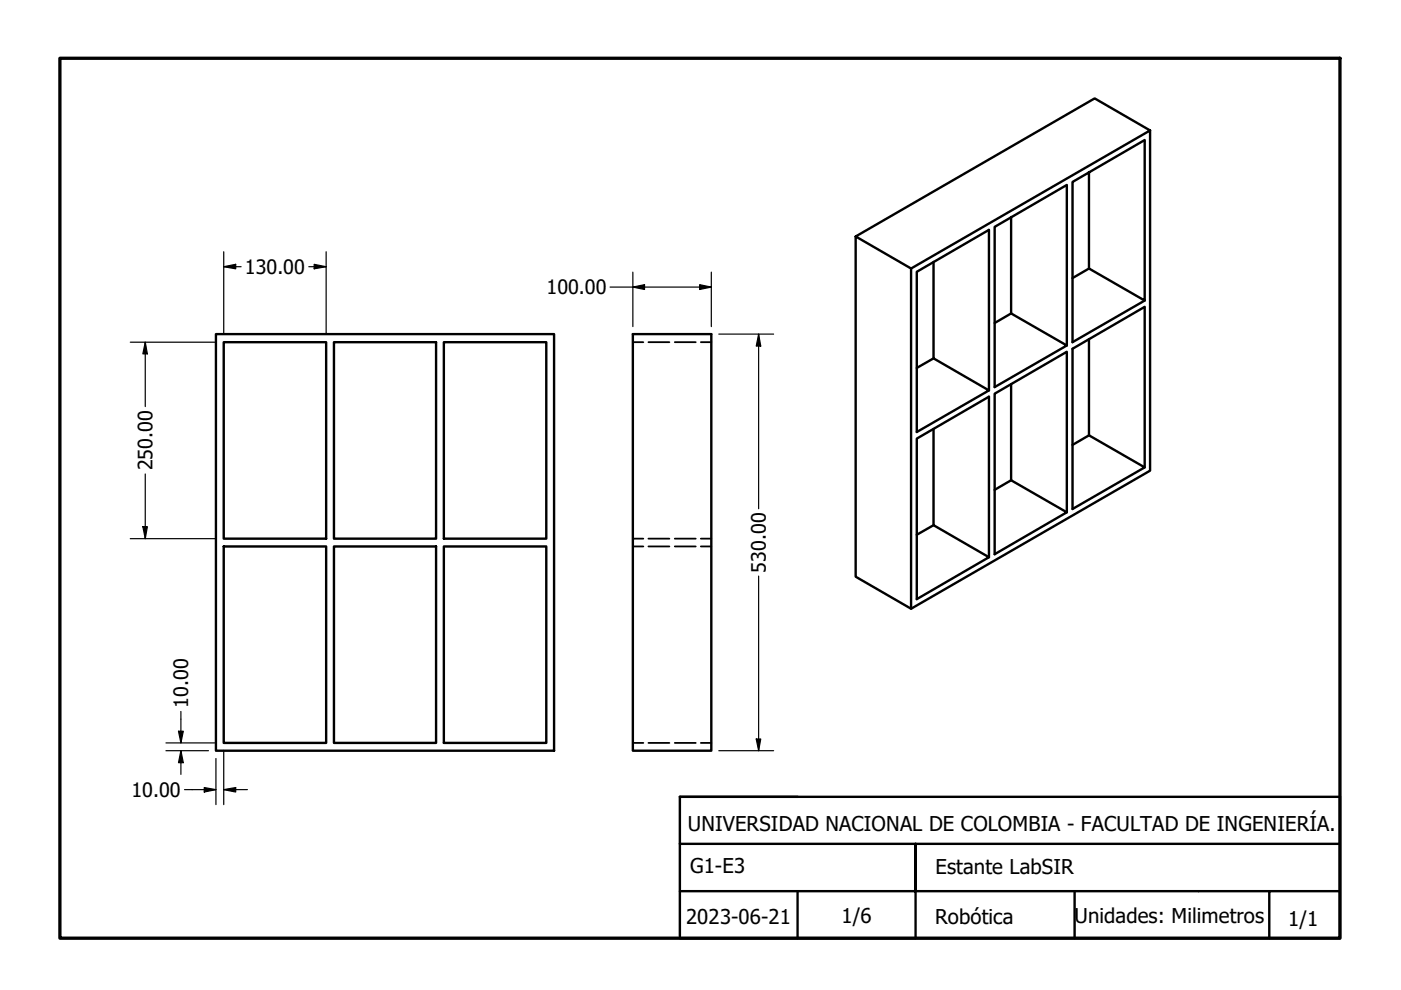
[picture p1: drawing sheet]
<svg xmlns="http://www.w3.org/2000/svg" width="297mm" height="210mm" viewBox="0 0 297 210" stroke-linecap="round" stroke-linejoin="round" font-family="sans-serif">
<!-- layer: Hidden (ANSI) -->
<g fill="none" stroke="#000" stroke-width=".38">
<path d="M134.2 72.6h2.2M137.5 72.6h4.4M143.1 72.6h4.4M148.6 72.6h2.2M134.2 115.9h2.2M134.2 114.2h2.2M137.5 115.9h4.4M137.5 114.2h4.4M143.1 115.9h4.4M143.1 114.2h4.4M148.6 115.9h2.2M148.6 114.2h2.2"/>
<path d="M134.2 157.5h2.2M137.5 157.5h4.4M143.1 157.5h4.4M148.6 157.5h2.2"/>
</g>
<!-- layer: Visible (ANSI) -->
<g fill="none" stroke="#000" stroke-width=".51">
<path d="M230.9 36.5v20.4l11.8 6.8v-34l-15.3 8.9v34l15.3-8.9M243.8 27.7l-11.7-6.8-50.7 29.2 11.8 6.8 50.6-29.2v72.1l-50.6 29.3-11.8-6.8v-72.2M193.2 56.9v72.2M197.9 55.5v20.5l11.8 6.8-15.3 8.8v-34l15.3-8.9v34.1M214.4 46v20.5l11.8 6.8-15.3 8.8v-34l15.3-8.9v34.1M230.9 56.9l-3.5 2.1M45.8 70.8h71.7v88.4h-71.7zM47.4 72.6h21.8v41.6h-21.8zM70.8 72.6h21.7v41.6h-21.7zM94.1 72.6h21.7v41.6h-21.7zM134.2 70.8h16.6v88.4h-16.6zM197.9 76l-3.5 2"/>
<path d="M214.4 66.5l-3.5 2M230.9 71.9v20.4l11.8 6.8-15.3 8.8v-34l15.3-8.8v34M197.9 91v20.4l11.8 6.7-15.3 8.9v-34l15.3-8.9v34M214.4 81.4v20.4l11.8 6.8-15.3 8.9v-34l15.3-8.9v34M230.9 92.3l-3.5 2M47.4 115.9h21.8v41.6h-21.8zM70.8 115.9h21.7v41.6h-21.7zM94.1 115.9h21.7v41.6h-21.7zM197.9 111.4l-3.5 2M214.4 101.8l-3.5 2.1"/>
</g>
<!-- layer: Title (ANSI)-1 -->
<path d="M144.1 178.9v20h25M144.1 178.9h140M169.1 168.9h-25v10M144.1 188.9h50v-10v20h-25v-10M194.1 188.9h75M227.8 188.9v10M284.1 188.9h-15v10" fill="none" stroke="#000" stroke-width=".51"/>
<!-- layer: Title (ANSI) -->
<path d="M144.1 168.9h140v30h-140" fill="none" stroke="#000" stroke-width=".51"/>
<!-- layer: Border (ANSI) -->
<path d="M12.7 12.4h271.4v186.5h-271.4z" fill="none" stroke="#000" stroke-width=".7"/>
<!-- layer: Dimension (ANSI) -->
<g fill="none" stroke="#000" stroke-width=".25">
<path d="M47.4 56.6l2.6-.6v1zM47.4 56.6h3.7M47.4 53.4v17.5M65.5 56.6h3.7M66.6 56l2.6 .6-2.6 .4zM69.2 53.4v17.5M134.2 57.7v11.6M150.8 57.7v11.6M27.6 72.6h18.2M30.8 72.6l.4 2.4h-.9zM30.8 72.6v13.6M129.3 60.9h21.5"/>
<path d="M134.2 60.9l2.5-.5v1zM148.3 60.4l2.5 .5-2.5 .5zM152.4 70.8h11.6M160.8 70.8l.5 2.6h-1zM160.8 70.8v37.1M27.6 114.2h18.2M30.3 111.7h.9l-.4 2.5zM30.8 100.5v13.7M160.8 122.1v37.1M35.2 159.2h9M35.2 157.5h10.6M37.8 155h1.1l-.5 2.5z"/>
<path d="M38.4 159.2l.5 2.5h-1.1zM38.4 150.8v6.7M38.4 159.2v5M47.4 159.1v11.5M152.4 159.2h11.6M160.3 156.7h1l-.5 2.5zM39.1 167.4h6.7M43.3 167l2.5 .4-2.5 .5zM45.8 160.8v9.8M47.4 167.4l2.6-.4v.9zM47.4 167.4h5.1"/>
</g>
<g fill="#000">
<path d="M47.4 56.6l2.6-.6v1z" fill-rule="evenodd"/>
<path d="M66.6 56l2.6 .6-2.6 .4z" fill-rule="evenodd"/>
<path d="M30.8 72.6l.4 2.4h-.9z" fill-rule="evenodd"/>
<path d="M134.2 60.9l2.5-.5v1z" fill-rule="evenodd"/>
<path d="M148.3 60.4l2.5 .5-2.5 .5z" fill-rule="evenodd"/>
<path d="M160.8 70.8l.5 2.6h-1z" fill-rule="evenodd"/>
<path d="M30.3 111.7h.9l-.4 2.5z" fill-rule="evenodd"/>
<path d="M37.8 155h1.1l-.5 2.5z" fill-rule="evenodd"/>
<path d="M160.3 156.7h1l-.5 2.5z" fill-rule="evenodd"/>
<path d="M38.4 159.2l.5 2.5h-1.1z" fill-rule="evenodd"/>
<path d="M43.3 167l2.5 .4-2.5 .5z" fill-rule="evenodd"/>
<path d="M47.4 167.4l2.6-.4v.9z" fill-rule="evenodd"/>
</g>
<g font-size="4.3">
<text x="145.9" y="176.2">UNIVERSIDAD NACIONAL DE COLOMBIA - FACULTAD DE INGENIERÍA.</text>
<text x="146.3" y="185.1">G1-E3</text>
<text x="198.3" y="185.4">Estante LabSIR</text>
<text x="145.5" y="195.8">2023-06-21</text>
<text x="178.4" y="195.7">1/6</text>
<text x="198.2" y="195.9">Robótica</text>
<text x="227.8" y="195.7">Unidades: Milimetros</text>
<text x="273.1" y="196.3">1/1</text>
</g>
<g font-size="4.2">
<text x="51.9" y="58.1">130.00</text>
<text x="115.9" y="62.4">100.00</text>
<text x="32.3" y="99.7" transform="rotate(-90 32.3 99.7)">250.00</text>
<text x="162.4" y="121.4" transform="rotate(-90 162.4 121.4)">530.00</text>
<text x="39.9" y="150" transform="rotate(-90 39.9 150)">10.00</text>
<text x="27.9" y="168.9">10.00</text>
</g>
</svg>
